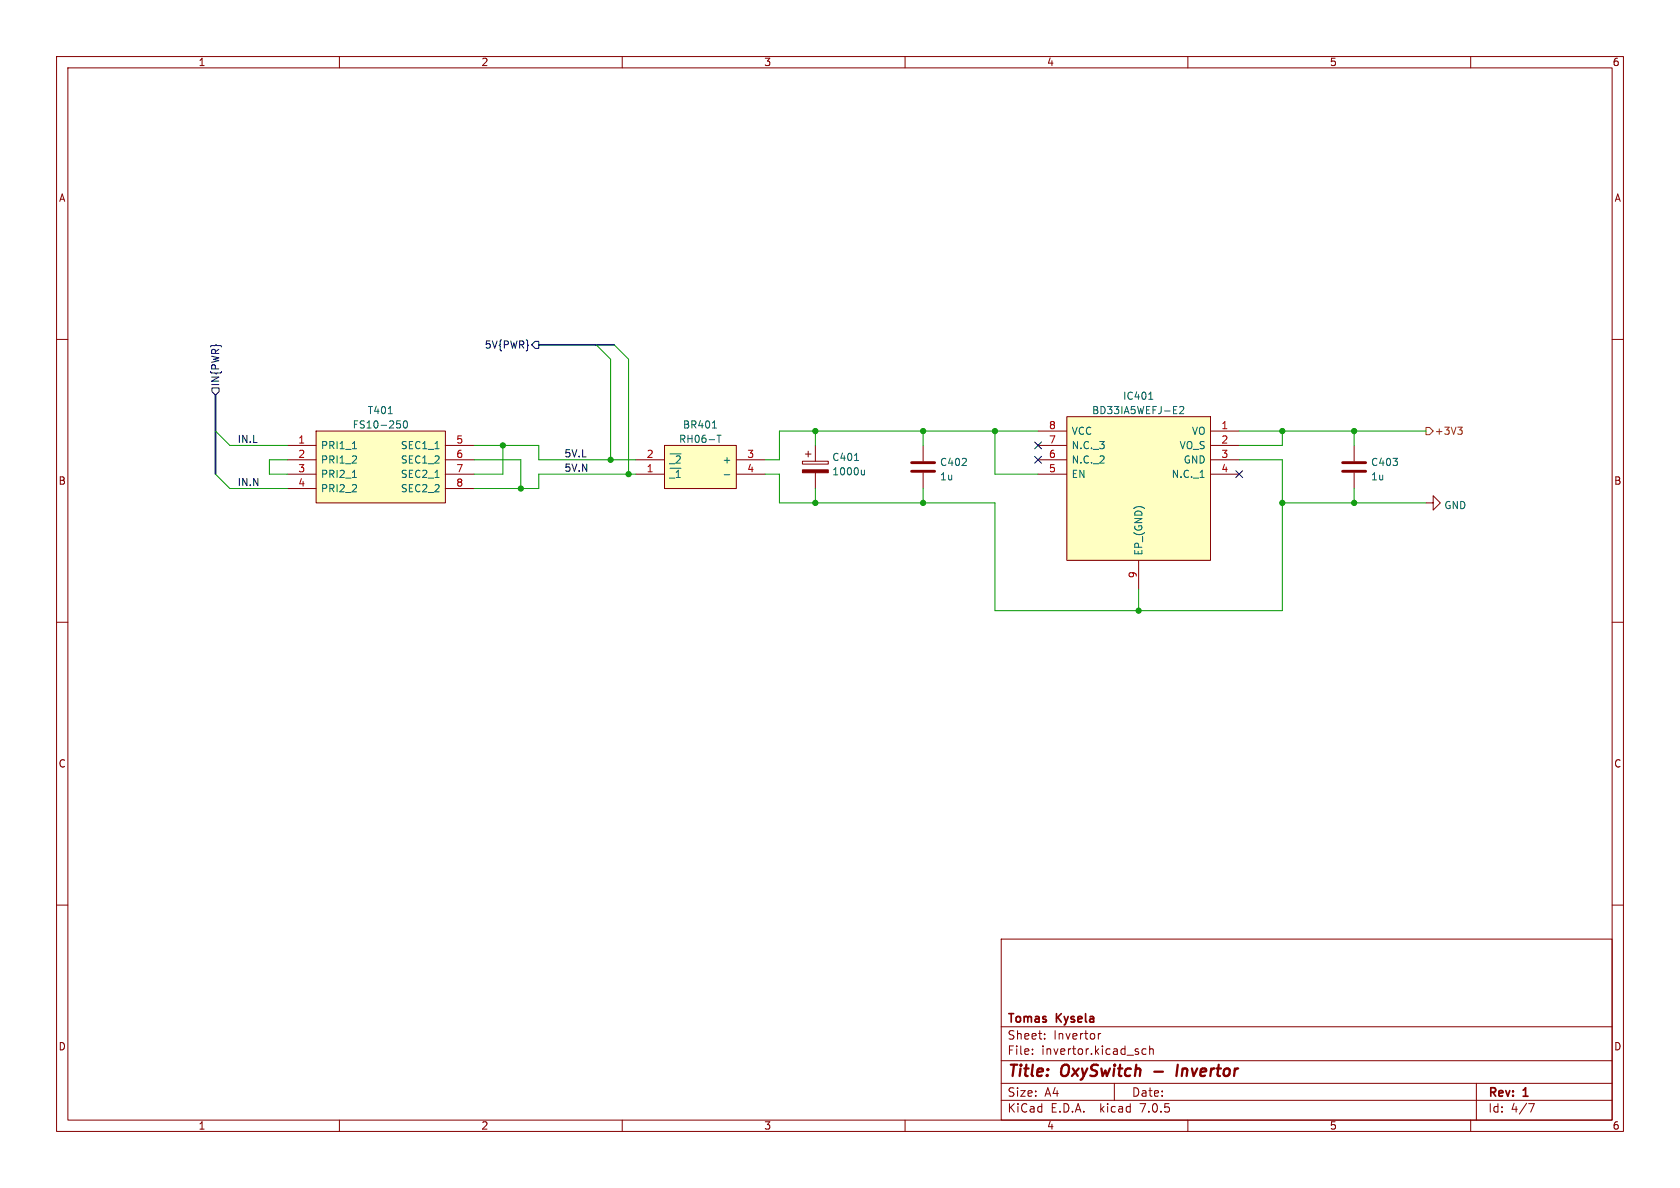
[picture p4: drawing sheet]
<svg xmlns="http://www.w3.org/2000/svg" width="297mm" height="210mm" viewBox="0 0 297 210" stroke-linecap="round" stroke-linejoin="round" font-family="sans-serif">
<g fill="none" stroke="#840000" stroke-width=".18">
<path d="M10 10h277v190h-277zM12 12h273v186h-273zM60 10v2M110 10v2M160 10v2M210 10v2M260 10v2M10 60h2M285 60h2M10 110h2M285 110h2M10 160h2"/>
<path d="M285 160h2M177 166h108v32h-108zM60 198v2M110 198v2M160 198v2M177 194.5h108M177 191.5h108M177 187.5h108M177 181.5h108M182.5 186.3v.1M182.5 185.5v.1M184.7 183.6v.1"/>
<path d="M184.7 182.8v.1M194.2 182.7v1M194.6 182.7l-.3 .1-.1 .2M197 191.5v3M202.6 185.5l-.4-.1-.3 .3v.4l.1 .2h.6M203.2 185.5l.3-.1 .3 .1 .1 .9M203.2 184.9v1.5M210 198v2M260 198v2M261 191.5v6.5M270.2 195.1h1l-.6 1.5"/>
</g>
<path d="M208.2 188.2l-.2 2" fill="none" stroke="#840000" stroke-width=".4"/>
<path d="M117.5 78.7h12.7v7.7h-12.7z" fill="#ffffc2"/>
<path d="M117.5 78.7h12.7v7.7h-12.7zM112.4 83.8h5.1M112.4 81.3h5.1M130.2 83.8h5.1M130.2 81.3h5.1" fill="none" stroke="#840000" stroke-width=".18"/>
<path d="M125.9 75.7h.8M126.8 76.9h.7M127.1 76.9v1.3M128 83.9h1" fill="none" stroke="#006464" stroke-width=".18"/>
<path d="M188.6 73.7h25.4v25.4h-25.4z" fill="#ffffc2"/>
<g fill="none" stroke="#840000" stroke-width=".18">
<path d="M142.9 79.8v1M144.1 78.7v2.8M163.2 78.7v2.8M183.5 76.2h5.1M183.5 78.7h5.1M188.6 73.7h25.4v25.4h-25.4zM214 76.2h5.1M214 78.7h5.1M239.4 78.7v2.8M141.9 81.5h4.5v.5h-4.5zM142.4 80.3h1M144.1 83.6v2.8"/>
<path d="M163.2 83.6v2.8M183.5 81.3h5.1M183.5 83.8h5.1M201.3 99.1v5M214 81.3h5.1M214 83.8h5.1M239.4 83.6v2.8M252.1 88.9h1.3v-1.3l1.2 1.3-1.2 1.3v-1.3"/>
</g>
<path d="M203.1 70.6h.7M208.6 72l.4-.1 .3 .3-.8 .9h.8M151.1 81.4h.7M152.8 83.1v.8M152.8 83.8l-.3 .1" fill="none" stroke="#006464" stroke-width=".18"/>
<path d="M161.2 83.3h4M161.2 81.8h4M237.4 83.3h4M237.4 81.8h4" fill="none" stroke="#840000" stroke-width=".51"/>
<path d="M141.9 83.1h4.5v.5h-4.5z" fill="#840000" stroke="#840000" stroke-width=".18"/>
<path d="M55.9 76.2h22.8v12.7h-22.8z" fill="#ffffc2"/>
<path d="M50.8 78.7h5.1M55.9 76.2h22.8v12.7h-22.8zM78.7 78.7h5.1M50.8 81.3h5.1M50.8 83.8h5.1M50.8 86.4h5.1M78.7 81.3h5.1M78.7 83.8h5.1M78.7 86.4h5.1" fill="none" stroke="#840000" stroke-width=".18"/>
<path d="M62.3 79.3h.7M68.6 73.1h.8M70.2 74.4h.6M70.6 74.9l.2 .2v.3l-.2 .3M71.5 74.5l.1-.1a.68 .68 0 0 1 .4 .6 .68 .68 0 0 1-.4 .7 .84 .84 0 0 1-.1-1.2zM62.3 84.4h.7" fill="none" stroke="#006464" stroke-width=".18"/>
<path d="M252.1 75.6h.6l.7 .6-.7 .6h-.6zM257.7 75.5h.8l-.4 .5M258.3 76l.2 .2v.3l-.2 .3" fill="none" stroke="#725600" stroke-width=".18"/>
<path d="M37.5 68.6h1.2v.6l-.6 .7-.6-.7zM94.6 60.3h.6v1.3h-.6l-.6-.6zM182.9 78.1l1.2 1.2M184.1 78.1l-1.2 1.2M182.9 80.7l1.2 1.2M184.1 80.7l-1.2 1.2M218.5 83.2l1.2 1.2M219.7 83.2l-1.2 1.2" fill="none" stroke="#000084" stroke-width=".18"/>
<path d="M38.1 69.9v13.9M95.2 61h13.4" fill="none" stroke="#000084" stroke-width=".3"/>
<g fill="none" stroke="#009600" stroke-width=".18">
<path d="M38.1 76.2l2.5 2.5h10.2M83.8 78.7h11.4v2.6h17.2M88.9 78.7v5.1h-5.1M105.4 61l2.5 2.5v17.8M108.6 61l2.5 2.5v20.3M144.1 76.2v2.5M163.2 76.2v2.5M175.9 76.2v7.6h7.6M183.5 76.2h-45.7v5.1h-2.5M219.1 76.2h33M226.7 76.2v2.5h-7.6M239.4 76.2v2.5"/>
<path d="M38.1 83.8l2.5 2.6h10.2M50.8 81.3h-3.2v2.5h3.2M83.8 81.3h8.3v5.1M112.4 83.8h-17.2v2.6h-11.4M144.1 86.4v2.5M163.2 86.4v2.5M219.1 81.3h7.6v26.7h-50.8v-19.1h-38.1v-5.1h-2.5M226.7 88.9h25.4M239.4 86.4v2.5M201.3 104.1v3.9"/>
</g>
<g fill="#009600" stroke="#009600" stroke-width=".18">
<circle cx="175.9" cy="76.2" r=".46"/>
<circle cx="239.4" cy="76.2" r=".46"/>
<circle cx="226.7" cy="76.2" r=".46"/>
<circle cx="239.4" cy="88.9" r=".46"/>
<circle cx="163.2" cy="88.9" r=".46"/>
<circle cx="144.1" cy="76.2" r=".46"/>
<circle cx="163.2" cy="76.2" r=".46"/>
<circle cx="226.7" cy="88.9" r=".46"/>
<circle cx="144.1" cy="88.9" r=".46"/>
<circle cx="201.3" cy="108" r=".46"/>
<circle cx="88.9" cy="78.7" r=".46"/>
<circle cx="92.1" cy="86.4" r=".46"/>
<circle cx="107.9" cy="81.3" r=".46"/>
<circle cx="111.1" cy="83.8" r=".46"/>
</g>
<g font-size="2.8" fill="#840000">
<text x="178" y="190.8">Title:</text>
<text x="187.5" y="190.8">OxySwitch</text>
<text x="204.4" y="190.8">-</text>
<text x="209" y="190.8">Invertor</text>
</g>
<g font-size="2.1" fill="#840000">
<text x="178" y="183.9">Sheet:</text>
<text x="178" y="181.1">Tomas</text>
<text x="186.2" y="183.9">Invertor</text>
<text x="186.7" y="181.1">Kysela</text>
<text x="178" y="186.6">File:</text>
<text x="184" y="186.6">invertor.kicad_sch</text>
<text x="178" y="196.8">KiCad</text>
<text x="178" y="194">Size:</text>
<text x="184.6" y="194">A4</text>
<text x="185.7" y="196.8">E.D.A.</text>
<text x="194.4" y="196.8">kicad</text>
<text x="200" y="194">Date:</text>
<text x="201.5" y="196.8">7.0.5</text>
<text x="263" y="194.2">Rev:</text>
<text x="263" y="196.8">Id:</text>
<text x="267" y="196.8">4/7</text>
<text x="269.2" y="194.2">1</text>
</g>
<g font-size="1.8" fill="#840000">
<text x="35" y="11.8">1</text>
<text x="85" y="11.8">2</text>
<text x="135" y="11.8">3</text>
<text x="185" y="11.8">4</text>
<text x="235" y="11.8">5</text>
<text x="285" y="11.8">6</text>
<text x="10.4" y="35.8">A</text>
<text x="285.4" y="35.8">A</text>
<text x="10.3" y="85.8">B</text>
<text x="285.3" y="85.8">B</text>
<text x="10.3" y="135.8">C</text>
<text x="285.3" y="135.8">C</text>
<text x="10.3" y="185.8">D</text>
<text x="285.3" y="185.8">D</text>
<text x="35" y="199.8">1</text>
<text x="85" y="199.8">2</text>
<text x="135" y="199.8">3</text>
<text x="185" y="199.8">4</text>
<text x="235" y="199.8">5</text>
<text x="285" y="199.8">6</text>
</g>
<g font-size="1.8" fill="#000084">
<text x="85.7" y="61.8">5V{PWR}</text>
<text x="38.9" y="68.4" transform="rotate(-90 38.9 68.4)">IN{PWR}</text>
</g>
<g font-size="1.8" fill="#006464">
<text x="198.5" y="70.8">IC401</text>
<text x="62.3" y="75.9">FS10-250</text>
<text x="64.9" y="73.4">T401</text>
<text x="120.7" y="75.9">BR401</text>
<text x="189.4" y="77">VCC</text>
<text x="193" y="73.4">BD33IA5WEFJ-E2</text>
<text x="210.7" y="77">VO</text>
<text x="56.6" y="79.6">PRI1_1</text>
<text x="56.6" y="82.1">PRI1_2</text>
<text x="70.8" y="79.6">SEC1_1</text>
<text x="70.8" y="82.1">SEC1_2</text>
<text x="118.2" y="82.1">~{_2}</text>
<text x="120" y="78.5">RH06-T</text>
<text x="127.7" y="82.1">+</text>
<text x="147.1" y="81.7">C401</text>
<text x="166.1" y="82.5">C402</text>
<text x="189.4" y="82.1">N.C._2</text>
<text x="189.4" y="79.6">N.C._3</text>
<text x="208.5" y="79.6">VO_S</text>
<text x="209.2" y="82.1">GND</text>
<text x="242.3" y="82.5">C403</text>
<text x="56.6" y="84.6">PRI2_1</text>
<text x="56.6" y="87.2">PRI2_2</text>
<text x="70.8" y="84.6">SEC2_1</text>
<text x="70.8" y="87.2">SEC2_2</text>
<text x="118.2" y="84.6">~{_1}</text>
<text x="147.1" y="84.2">1000u</text>
<text x="166.1" y="85.1">1u</text>
<text x="189.4" y="84.6">EN</text>
<text x="207.1" y="84.6">N.C._1</text>
<text x="242.3" y="85.1">1u</text>
<text x="255.3" y="90.2">GND</text>
<text x="202.1" y="98.3" transform="rotate(-90 202.1 98.3)">EP_(GND)</text>
</g>
<g font-size="1.8" fill="#a90000">
<text x="185.4" y="75.9">8</text>
<text x="215.9" y="75.9">1</text>
<text x="52.7" y="78.5">1</text>
<text x="52.7" y="81">2</text>
<text x="52.7" y="83.6">3</text>
<text x="80.6" y="78.5">5</text>
<text x="80.6" y="81">6</text>
<text x="80.6" y="83.6">7</text>
<text x="114.3" y="83.6">1</text>
<text x="114.3" y="81">2</text>
<text x="132" y="81">3</text>
<text x="132" y="83.6">4</text>
<text x="185.4" y="83.6">5</text>
<text x="185.4" y="81">6</text>
<text x="185.4" y="78.5">7</text>
<text x="215.9" y="78.5">2</text>
<text x="215.9" y="81">3</text>
<text x="215.9" y="83.6">4</text>
<text x="52.7" y="86.1">4</text>
<text x="80.6" y="86.1">8</text>
<text x="201" y="102.3" transform="rotate(-90 201 102.3)">9</text>
</g>
<text font-size="1.8" fill="#725600" x="253.6" y="77">+3V3</text>
<g font-size="1.8" fill="#0f0f0f">
<text x="41.9" y="78.4">IN.L</text>
<text x="99.7" y="83.5">5V.N</text>
<text x="99.7" y="80.9">5V.L</text>
<text x="41.9" y="86">IN.N</text>
</g>
</svg>
